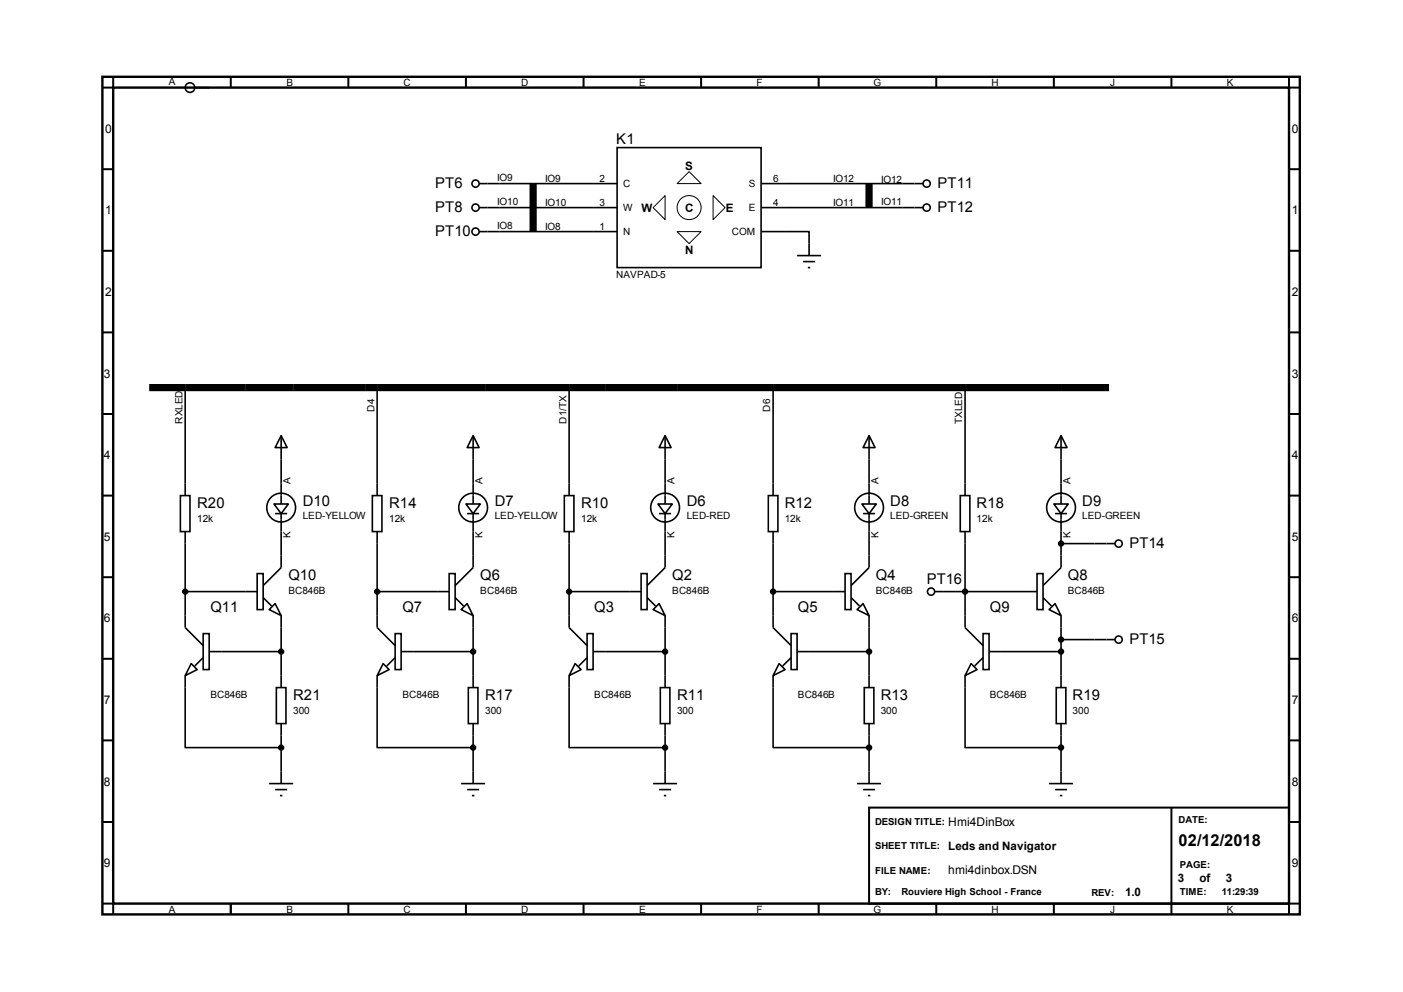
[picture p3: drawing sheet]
<svg xmlns="http://www.w3.org/2000/svg" width="297mm" height="210mm" viewBox="0 0 297 210" stroke-linecap="round" stroke-linejoin="round" font-family="sans-serif">
<path d="M21.7 16.3h253.5v177.2h-253.5zM24 18.5h248.9v172.8h-248.9z" fill="none" stroke="#000" stroke-width=".51"/>
<g fill="none" stroke="#000" stroke-width=".42">
<path d="M24 16.3v2.2h-2.3M48.9 16.3v2.2M73.7 16.3v2.2M98.6 16.3v2.2M123.5 16.3v2.2M148.4 16.3v2.2M173.3 16.3v2.2M198.2 16.3v2.2M223.1 16.3v2.2M248 16.3v2.2M272.9 16.3v2.2h2.3M21.7 35.8h2.3"/>
<path d="M272.9 35.8h2.3M21.7 53.1h2.3M272.9 53.1h2.3M21.7 70.4h2.3M272.9 70.4h2.3M21.7 87.6h2.3M272.9 87.6h2.3M21.7 104.9h2.3M272.9 104.9h2.3M21.7 122.2h2.3M21.7 139.4h2.3M272.9 122.2h2.3"/>
<path d="M272.9 139.4h2.3M21.7 156.7h2.3M272.9 156.7h2.3M21.7 174h2.3M184 170.9h88.9v20.4h-88.9zM248 170.9v22.6M272.9 174h2.3M21.7 191.3h2.3v2.2M48.9 191.3v2.2M73.7 191.3v2.2M98.6 191.3v2.2M123.5 191.3v2.2"/>
<path d="M148.4 191.3v2.2M173.3 191.3v2.2M198.2 191.3v2.2M223.1 191.3v2.2M275.2 191.3h-2.3v2.2"/>
</g>
<path d="M112.9 38.9v10.1M184 38.9v5M31.6 82h203.2" fill="none" stroke="#000" stroke-width="1.5" stroke-linecap="butt"/>
<g fill="none" stroke="#000" stroke-width=".34">
<path d="M41.2 18.5h3.1M101.4 38.9h29.2M130.6 31.2h30.5v25.4h-30.5zM161.1 38.9h34.3M101.4 49h29.2M101.4 43.9h29.2M161.1 49h10.2v5.1M161.1 43.9h34.3M168.7 54.1h5.1M170 55.4h2.6M171 56.6h.5M39.2 82v22.9"/>
<path d="M59.5 92.2l1.3 2.5h-2.5zM59.5 92.2v14.5M79.8 82v22.9M100.2 92.2l1.2 2.5h-2.5zM100.2 92.2v14.5M120.5 82v22.9M140.8 92.2l1.3 2.5h-2.6zM140.8 92.2v14.5M163.7 82v22.9M184 92.2l1.3 2.5h-2.6zM184 92.2v14.5M204.3 82v22.9"/>
<path d="M224.6 92.2l1.3 2.5h-2.5zM224.6 92.2v14.5M38.2 104.9h2v7.6h-2zM39.2 112.5v20.3l3.8 3.9M58 106.7h3l-1.5 2zM58.3 108.7h2.5M59.5 108.7v11.4l-3.8 3.9M78.8 104.9h2.1v7.6h-2.1zM79.8 112.5v20.3l3.9 3.9M98.6 106.7h3.1l-1.5 2zM98.9 108.7h2.5M100.2 108.7v11.4l-3.8 3.9"/>
<path d="M119.5 104.9h2v7.6h-2zM120.5 112.5v20.3l3.8 3.9M139.3 106.7h3l-1.5 2zM139.5 108.7h2.6M140.8 108.7v11.4l-3.8 3.9M162.6 104.9h2.1v7.6h-2.1zM163.7 112.5v20.3l3.8 3.9M182.5 106.7h3l-1.5 2zM182.7 108.7h2.6M184 108.7v11.4l-3.8 3.9M203.3 104.9h2v7.6h-2zM204.3 112.5v20.3l3.8 3.9"/>
<path d="M223.1 106.7h3l-1.5 2zM223.4 108.7h2.5M224.6 108.7v11.4l-3.8 3.9M224.6 115.1h11.5M39.2 125.2h15.2M43 134.1h1.3v7.6h-1.3zM43 139.2l-1.8 1.8M44.3 137.9h15.2M54.4 121.4h1.3v7.6h-1.3zM55.7 126.5l1.8 1.8M57 129l1.3-1.2 1.2 2.5zM59.5 130.3v15.2"/>
<path d="M79.8 125.2h15.3M83.7 134.1h1.2v7.6h-1.2zM83.7 139.2l-1.8 1.8M84.9 137.9h15.3M95.1 121.4h1.3v7.6h-1.3zM96.4 126.5l1.7 1.8M97.6 129l1.3-1.2 1.3 2.5zM100.2 130.3v15.2M120.5 125.2h15.2M124.3 134.1h1.3v7.6h-1.3zM124.3 139.2l-1.8 1.8M125.6 137.9h15.2"/>
<path d="M135.7 121.4h1.3v7.6h-1.3zM137 126.5l1.8 1.8M138.3 129l1.2-1.2 1.3 2.5zM140.8 130.3v15.2M163.7 125.2h15.2M167.5 134.1h1.2v7.6h-1.2zM167.5 139.2l-1.8 1.8M168.7 137.9h15.3M178.9 121.4h1.3v7.6h-1.3zM180.2 126.5l1.7 1.8M181.4 129l1.3-1.2 1.3 2.5zM184 130.3v15.2"/>
<path d="M197.9 125.2h21.6M208.1 134.1h1.3v7.6h-1.3zM208.1 139.2l-1.8 1.8M209.4 137.9h15.2M219.5 121.4h1.3v7.6h-1.3zM220.8 126.5l1.8 1.8M223.4 127.8l1.2 2.5-2.5-1.3zM224.6 130.3v15.2M224.6 135.4h11.5M39.2 143v15.2h20.3M40.5 140.5l1.2 1.2-2.5 1.3zM58.5 145.5h2v7.7h-2z"/>
<path d="M59.5 153.2v12.7M79.8 143v15.2h20.4M81.1 140.5l1.3 1.2-2.6 1.3zM99.1 145.5h2.1v7.7h-2.1zM100.2 153.2v12.7M120.5 143v15.2h20.3M121.8 140.5l1.2 1.2-2.5 1.3zM139.8 145.5h2v7.7h-2zM140.8 153.2v12.7M163.7 143v15.2h20.3M164.9 140.5l1.3 1.2-2.5 1.3zM183 145.5h2v7.7h-2z"/>
<path d="M184 153.2v12.7M204.3 143v15.2h20.3M205.6 140.5l1.2 1.2-2.5 1.3zM223.6 145.5h2v7.7h-2zM224.6 153.2v12.7M57 165.9h5.1M58.3 167.1h2.5M59.3 168.4h.5M97.6 165.9h5.1M98.9 167.1h2.5M99.9 168.4h.5M138.3 165.9h5"/>
<path d="M139.5 167.1h2.6M140.5 168.4h.6M181.4 165.9h5.1M182.7 167.1h2.6M183.7 168.4h.5M222.1 165.9h5.1M223.4 167.1h2.5M224.4 168.4h.5"/>
<circle cx="40.2" cy="18.5" r="1.02"/>
<circle cx="100.7" cy="38.9" r=".76"/>
<circle cx="196.2" cy="38.9" r=".76"/>
<circle cx="100.7" cy="43.9" r=".76"/>
<circle cx="100.7" cy="49" r=".76"/>
<circle cx="196.2" cy="43.9" r=".76"/>
<circle cx="59.5" cy="107.4" r="3"/>
<circle cx="100.2" cy="107.4" r="3"/>
<circle cx="140.8" cy="107.4" r="3"/>
<circle cx="184" cy="107.4" r="3"/>
<circle cx="224.6" cy="107.4" r="3"/>
<circle cx="224.6" cy="115.1" r=".51"/>
<circle cx="236.8" cy="115.1" r=".76"/>
<circle cx="39.2" cy="125.2" r=".51"/>
<circle cx="59.5" cy="137.9" r=".51"/>
<circle cx="79.8" cy="125.2" r=".51"/>
<circle cx="100.2" cy="137.9" r=".51"/>
<circle cx="120.5" cy="125.2" r=".51"/>
<circle cx="140.8" cy="137.9" r=".51"/>
<circle cx="163.7" cy="125.2" r=".51"/>
<circle cx="184" cy="137.9" r=".51"/>
<circle cx="197.1" cy="125.2" r=".76"/>
<circle cx="204.3" cy="125.2" r=".51"/>
<circle cx="224.6" cy="137.9" r=".51"/>
<circle cx="224.6" cy="135.4" r=".51"/>
<circle cx="236.8" cy="135.4" r=".76"/>
<circle cx="59.5" cy="158.2" r=".51"/>
<circle cx="100.2" cy="158.2" r=".51"/>
<circle cx="140.8" cy="158.2" r=".51"/>
<circle cx="184" cy="158.2" r=".51"/>
<circle cx="224.6" cy="158.2" r=".51"/>
</g>
<g fill="none" stroke="#000" stroke-width=".21">
<path d="M145.9 36.3l2.5 2.6h-5.1zM140.8 41.4v5.1l-2.5-2.6zM143.3 49h5.1l-2.5 2.6zM151 41.4l2.5 2.5-2.5 2.6z"/>
<circle cx="145.9" cy="43.9" r="2.54"/>
</g>
<g fill="#000">
<circle cx="224.6" cy="115.1" r=".51"/>
<circle cx="39.2" cy="125.2" r=".51"/>
<circle cx="59.5" cy="137.9" r=".51"/>
<circle cx="79.8" cy="125.2" r=".51"/>
<circle cx="100.2" cy="137.9" r=".51"/>
<circle cx="120.5" cy="125.2" r=".51"/>
<circle cx="140.8" cy="137.9" r=".51"/>
<circle cx="163.7" cy="125.2" r=".51"/>
<circle cx="184" cy="137.9" r=".51"/>
<circle cx="204.3" cy="125.2" r=".51"/>
<circle cx="224.6" cy="137.9" r=".51"/>
<circle cx="224.6" cy="135.4" r=".51"/>
<circle cx="59.5" cy="158.2" r=".51"/>
<circle cx="100.2" cy="158.2" r=".51"/>
<circle cx="140.8" cy="158.2" r=".51"/>
<circle cx="184" cy="158.2" r=".51"/>
<circle cx="224.6" cy="158.2" r=".51"/>
</g>
<text font-size="3.5" x="249.5" y="179">02/12/2018</text>
<g font-size="3.1">
<text x="130.5" y="30.5">K1</text>
<text x="92.1" y="39.9">PT6</text>
<text x="198.5" y="39.9">PT11</text>
<text x="92.1" y="45">PT8</text>
<text x="198.5" y="45">PT12</text>
<text x="92.1" y="50">PT10</text>
<text x="41.7" y="107.6">R20</text>
<text x="64.1" y="107.1">D10</text>
<text x="82.4" y="107.6">R14</text>
<text x="104.7" y="107.1">D7</text>
<text x="123" y="107.6">R10</text>
<text x="145.4" y="107.1">D6</text>
<text x="166.1" y="107.6">R12</text>
<text x="188.5" y="107.1">D8</text>
<text x="206.8" y="107.6">R18</text>
<text x="229.1" y="107.1">D9</text>
<text x="239.1" y="116">PT14</text>
<text x="61" y="122.8">Q10</text>
<text x="101.7" y="122.8">Q6</text>
<text x="142.3" y="122.8">Q2</text>
<text x="185.4" y="122.8">Q4</text>
<text x="196.2" y="123.6">PT16</text>
<text x="226.1" y="122.8">Q8</text>
<text x="44.5" y="129.5">Q11</text>
<text x="85.2" y="129.5">Q7</text>
<text x="125.8" y="129.5">Q3</text>
<text x="168.9" y="129.5">Q5</text>
<text x="209.6" y="129.5">Q9</text>
<text x="239.1" y="136.3">PT15</text>
<text x="62.1" y="148.2">R21</text>
<text x="102.7" y="148.2">R17</text>
<text x="143.3" y="148.2">R11</text>
<text x="186.4" y="148.2">R13</text>
<text x="227.1" y="148.2">R19</text>
</g>
<g font-size="2.5">
<text x="22.3" y="28.1">0</text>
<text x="273.5" y="28.1">0</text>
<text x="145" y="36">S</text>
<text x="22.3" y="45.4">1</text>
<text x="135.8" y="44.9">W</text>
<text x="145" y="44.9">C</text>
<text x="153.7" y="44.9">E</text>
<text x="273.5" y="45.4">1</text>
<text x="145" y="53.8">N</text>
<text x="22.3" y="62.7">2</text>
<text x="273.5" y="62.7">2</text>
<text x="22" y="79.9">3</text>
<text x="273.5" y="79.9">3</text>
<text x="22" y="97.2">4</text>
<text x="273.5" y="97.2">4</text>
<text x="22" y="114.5">5</text>
<text x="273.5" y="114.5">5</text>
<text x="22" y="131.7">6</text>
<text x="273.5" y="131.7">6</text>
<text x="22" y="149">7</text>
<text x="273.5" y="149">7</text>
<text x="22" y="166.3">8</text>
<text x="273.5" y="166.3">8</text>
<text x="200.7" y="179.9">Leds and Navigator</text>
<text x="200.7" y="174.8">Hmi4DinBox</text>
<text x="22" y="183.6">9</text>
<text x="200.7" y="185.1">hmi4dinbox.DSN</text>
<text x="273.5" y="183.6">9</text>
<text x="238.2" y="189.7">1.0</text>
<text x="249.3" y="186.7">3</text>
<text x="253.9" y="186.7">of</text>
<text x="259.5" y="186.7">3</text>
</g>
<g font-size="2.1">
<text x="35.7" y="18">A</text>
<text x="60.6" y="18.3">B</text>
<text x="85.4" y="18.3">C</text>
<text x="110.3" y="18.3">D</text>
<text x="135.3" y="18.3">E</text>
<text x="160.2" y="18.3">F</text>
<text x="184.9" y="18.3">G</text>
<text x="209.9" y="18.3">H</text>
<text x="235" y="18.3">J</text>
<text x="259.7" y="18.3">K</text>
<text x="105.2" y="38.3">IO9</text>
<text x="115.4" y="38.5">IO9</text>
<text x="126.9" y="38.4">2</text>
<text x="131.9" y="39.6">C</text>
<text x="158.5" y="39.6">S</text>
<text x="163.7" y="38.4">6</text>
<text x="176.4" y="38.5">IO12</text>
<text x="186.5" y="38.8">IO12</text>
<text x="105.2" y="43.3">IO10</text>
<text x="115.4" y="43.6">IO10</text>
<text x="126.9" y="43.5">3</text>
<text x="131.9" y="44.7">W</text>
<text x="158.5" y="44.7">E</text>
<text x="163.7" y="43.5">4</text>
<text x="176.4" y="43.6">IO11</text>
<text x="186.5" y="43.3">IO11</text>
<text x="105.2" y="48.4">IO8</text>
<text x="115.4" y="48.7">IO8</text>
<text x="126.9" y="48.6">1</text>
<text x="131.9" y="49.8">N</text>
<text x="154.9" y="49.8">COM</text>
<text x="130.5" y="58.8">NAVPAD-5</text>
<text x="38.6" y="89.6" transform="rotate(-90 38.6 89.6)">RXLED</text>
<text x="79.3" y="87.1" transform="rotate(-90 79.3 87.1)">D4</text>
<text x="119.9" y="89.6" transform="rotate(-90 119.9 89.6)">D1/TX</text>
<text x="163" y="87.1" transform="rotate(-90 163 87.1)">D6</text>
<text x="203.7" y="89.6" transform="rotate(-90 203.7 89.6)">TXLED</text>
<text x="61.5" y="102.3" transform="rotate(-90 61.5 102.3)">A</text>
<text x="102.1" y="102.3" transform="rotate(-90 102.1 102.3)">A</text>
<text x="142.8" y="102.3" transform="rotate(-90 142.8 102.3)">A</text>
<text x="186" y="102.3" transform="rotate(-90 186 102.3)">A</text>
<text x="226.6" y="102.3" transform="rotate(-90 226.6 102.3)">A</text>
<text x="41.7" y="110.4">12k</text>
<text x="61.5" y="113.9" transform="rotate(-90 61.5 113.9)">K</text>
<text x="64.1" y="109.9">LED-YELLOW</text>
<text x="82.4" y="110.4">12k</text>
<text x="102.1" y="113.9" transform="rotate(-90 102.1 113.9)">K</text>
<text x="104.7" y="109.9">LED-YELLOW</text>
<text x="123" y="110.4">12k</text>
<text x="142.8" y="113.9" transform="rotate(-90 142.8 113.9)">K</text>
<text x="145.4" y="109.9">LED-RED</text>
<text x="166.1" y="110.4">12k</text>
<text x="186" y="113.9" transform="rotate(-90 186 113.9)">K</text>
<text x="188.5" y="109.9">LED-GREEN</text>
<text x="206.8" y="110.4">12k</text>
<text x="226.6" y="113.9" transform="rotate(-90 226.6 113.9)">K</text>
<text x="229.1" y="109.9">LED-GREEN</text>
<text x="61" y="125.6">BC846B</text>
<text x="101.7" y="125.6">BC846B</text>
<text x="142.3" y="125.6">BC846B</text>
<text x="185.4" y="125.6">BC846B</text>
<text x="226.1" y="125.6">BC846B</text>
<text x="44.5" y="147.7">BC846B</text>
<text x="85.2" y="147.7">BC846B</text>
<text x="125.8" y="147.7">BC846B</text>
<text x="168.9" y="147.7">BC846B</text>
<text x="209.6" y="147.7">BC846B</text>
<text x="62.1" y="151">300</text>
<text x="102.7" y="151">300</text>
<text x="143.3" y="151">300</text>
<text x="186.4" y="151">300</text>
<text x="227.1" y="151">300</text>
<text x="35.7" y="193.3">A</text>
<text x="60.6" y="193.3">B</text>
<text x="85.4" y="193.3">C</text>
<text x="110.3" y="193.3">D</text>
<text x="135.3" y="193.3">E</text>
<text x="160.2" y="193.3">F</text>
<text x="184.9" y="193.3">G</text>
<text x="209.9" y="193.3">H</text>
<text x="235" y="193.3">J</text>
<text x="259.7" y="193.3">K</text>
</g>
<g font-size="2">
<text x="185.3" y="174.6">DESIGN TITLE:</text>
<text x="185.3" y="179.7">SHEET TITLE:</text>
<text x="249.5" y="174.2">DATE:</text>
<text x="185.3" y="184.9">FILE NAME:</text>
<text x="249.8" y="183.6">PAGE:</text>
<text x="185.3" y="189.4">BY:</text>
<text x="190.8" y="189.4">Rouviere High School - France</text>
<text x="231.1" y="189.6">REV:</text>
<text x="249.8" y="189.4">TIME:</text>
<text x="258.7" y="189.4">11:29:39</text>
</g>
</svg>
